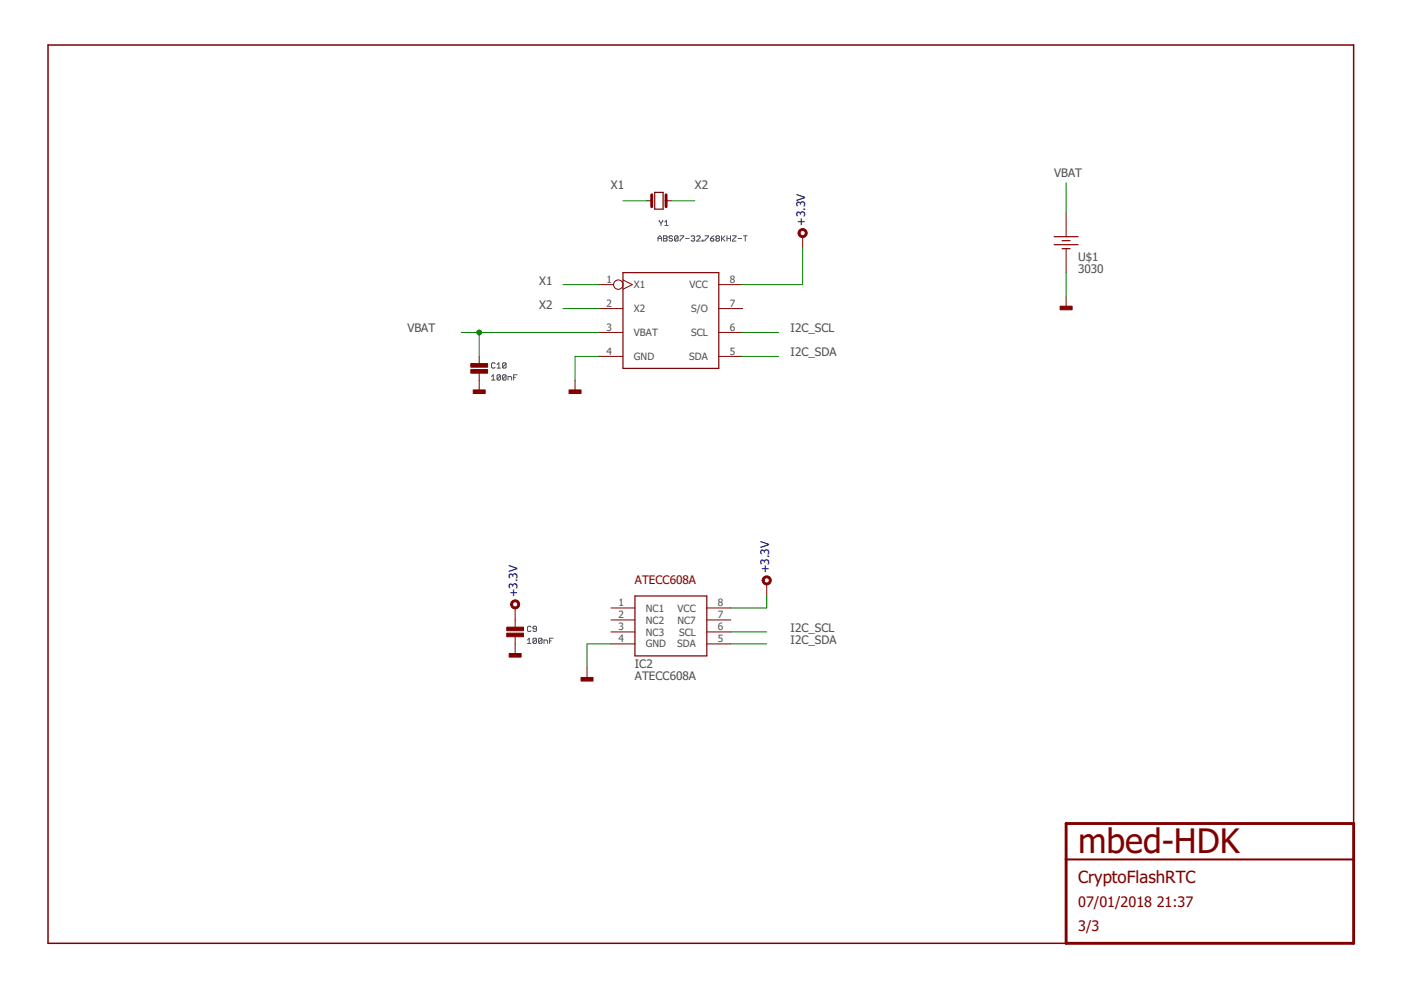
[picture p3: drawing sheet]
<svg xmlns="http://www.w3.org/2000/svg" width="297mm" height="210mm" viewBox="0 0 297 210" stroke-linecap="round" stroke-linejoin="round" font-family="sans-serif">
<g fill="none" stroke="#505050" stroke-width=".21">
<path d="M139.5 51.1v-.7l.4-.4 .4 .4v.7M139.5 50.6h.8M139.8 46.7l.3 .6M140.1 47.3v.5M140.5 46.7l-.4 .6M140.7 50.6h.5M140.7 50h.5l.2 .2-.2 .4 .2 .3-.2 .2h-.5zM140.9 47.1l.4-.4v1.1M140.9 47.8h.8M142.6 50.2l-.2-.2h-.4l-.1 .2 .1 .4h.4l.2 .2-.2 .3h-.4l-.1-.2M143.8 50.2l-.2-.2h-.4l-.2 .2v.7M143.8 50.2v.7l-.2 .2h-.4l-.2-.2"/>
<path d="M143.8 50.2l-.8 .7M144.2 50h.7v.2l-.7 .7v.2M145.4 50.6h.7M146.5 50.2l.2-.2h.4l.2 .2-.2 .4M146.9 50.6h.2M147.1 50.6l.2 .2-.2 .3h-.4l-.2-.2M147.7 50.2l.2-.2h.4l.1 .2v.2l-.7 .7h.7M148.9 50.9h.2v.2h-.2zM149.5 50h.7l-.7 1.1M150.6 50.6h.6l.2 .3-.2 .2h-.4l-.2-.2zM151.4 50l-.8 .6M152 50.6h.4"/>
<path d="M152 50.6l-.2-.2 .2-.4h.4l.1 .2-.1 .4M152 50.6l-.2 .2 .2 .3h.4l.1-.2-.1-.3M153 50v1.1M153.2 50.6l.5 .5M153.7 50l-.7 .8M154.1 50.6h.8M154.1 50v1.1M154.9 50v1.1M155.3 50h.7v.2l-.7 .7v.2h.7M156.5 50.6h.7M157.6 50h.8M158 50v1.1"/>
<path d="M104.2 79.8l.4-.3v1.1M105 77.1l-.2-.2h-.4l-.2 .2v.8l.2 .1h.4l.2-.1M105.4 78h.7M105.4 77.3l.4-.4v1.1M106.1 79.7v.7l-.2 .2h-.3l-.2-.2M106.1 79.7l-.2-.2h-.3l-.2 .2v.7M106.1 79.7l-.7 .7M107.3 79.7v.7l-.2 .2h-.4l-.1-.2M107.3 79.7l-.2-.2h-.4l-.1 .2v.7M107.3 77.1l-.2-.2h-.4l-.1 .2v.8M107.3 77.1v.8l-.2 .1h-.4l-.1-.1M107.3 79.7l-.7 .7"/>
<path d="M107.3 77.1l-.7 .8M109.6 79.5h-.7v1.1M104.2 80.6h.8M107.7 80.6v-.8h.6l.2 .2v.6M108.9 80h.4M111.8 135.7l.4-.4v1.1M111.8 136.4h.8M112.6 133l-.2-.2h-.4l-.2 .2v.7l.2 .2h.4l.2-.2M113.7 135.5v.7l-.1 .2h-.4l-.2-.2M113.7 133.3h-.5l-.2-.1 .2-.4h.4l.1 .2v.7l-.1 .2h-.4l-.2-.2M113.7 135.5l-.1-.2h-.4l-.2 .2v.7M113.7 135.5l-.7 .7"/>
<path d="M114.9 135.5v.7l-.2 .2h-.3l-.2-.2M114.9 135.5l-.2-.2h-.3l-.2 .2v.7M114.9 135.5l-.7 .7M115.3 136.4v-.7h.6l.2 .2v.5M116.5 135.9h.4M117.3 135.3h-.8v1.1"/>
</g>
<path d="M287 174.6v-165.1h-276.8v190.5h215.8" fill="none" stroke="#800000" stroke-width=".32"/>
<path d="M138.2 41.3v2.5M141.2 41.3v2.5M226 174.6h61v25.4h-61z" fill="none" stroke="#800000" stroke-width=".61"/>
<path d="M226 182.2h61" fill="none" stroke="#800000" stroke-width=".42"/>
<path d="M132.1 57.8h20.3v20.3h-20.3zM138.8 40.8h1.8v3.5h-1.8zM223.5 50.2h5.1M223.5 51.9h5.1M225.2 51h1.7M225.2 52.7h1.7M134.6 126.4h15.3v12.7h-15.3z" fill="none" stroke="#800000" stroke-width=".25"/>
<g fill="none" stroke="#800000" stroke-width=".21">
<path d="M132.1 59.4l2 .9-2 1M137.2 42.6h1M141.2 42.6h1M170.2 50.2v2.5M226 45.1v5.1M226 52.7v5.1M101.6 75.6v1.5M101.6 79.1v4.1M127 60.3h3.1M127 65.4h5.1M127 70.5h5.1M127 75.6h5.1"/>
<path d="M152.4 60.3h5.1M152.4 65.4h5.1M152.4 70.5h5.1M152.4 75.6h5.1M226 62.9v2.5M121.9 80.6v2.6M109.2 128.9v4.1M109.2 135v4.1M129.5 128.9h5.1M129.5 136.5h5.1M129.5 134h5.1M129.5 131.4h5.1"/>
<path d="M149.9 128.9h5M149.9 136.5h5M149.9 134h5M149.9 131.4h5M162.6 123.8v2.6M124.5 141.6v2.5"/>
<circle cx="131.1" cy="60.3" r=".99"/>
</g>
<g fill="#800000" stroke="#800000" stroke-width=".21">
<path d="M123.2 143.6h2.5v.8h-2.5z"/>
<path d="M107.4 133h3.6v.7h-3.6z"/>
<path d="M107.4 134.2h3.6v.8h-3.6z"/>
<path d="M107.9 138.6h2.6v.7h-2.6z"/>
<path d="M224.8 64.9h2.5v.8h-2.5z"/>
<path d="M120.6 82.7h2.6v.7h-2.6z"/>
<path d="M99.8 77.1h3.6v.8h-3.6z"/>
<path d="M99.8 78.4h3.6v.7h-3.6z"/>
<path d="M100.3 82.7h2.6v.7h-2.6z"/>
</g>
<g fill="#800000" stroke="#800000" stroke-width=".21">
<path d="M169.4 48.8a.97 .97 0 0 1 1.6 .1 .97 .97 0 0 1-.5 1.5 .97 .97 0 0 1-1.3-1h.4a.56 .56 0 0 1 .8-.6 .56 .56 0 0 1 .2 1 .56 .56 0 0 1-.9-.2l-.1-.2h-.4z" fill-rule="evenodd"/>
<path d="M161.8 122.5a.97 .97 0 0 1 1.6 0 .97 .97 0 0 1-.6 1.5 .97 .97 0 0 1-1.2-.9h.4a.56 .56 0 0 1 .7-.6 .56 .56 0 0 1 .3 .9 .56 .56 0 0 1-1-.2v-.1h-.4z" fill-rule="evenodd"/>
<path d="M108.5 127.6a.96 .96 0 0 1 1.5 0 .96 .96 0 0 1-.5 1.4 .96 .96 0 0 1-1.2-.9h.4a.56 .56 0 0 1 .8-.4 .56 .56 0 0 1 .1 .9 .56 .56 0 0 1-.9-.3v-.2h-.4z" fill-rule="evenodd"/>
</g>
<g fill="none" stroke="#008000" stroke-width=".21">
<path d="M226 38.8v6.3M132.1 42.6h5.1M142.2 42.6h5.1M170.2 52.7v7.6h-12.7M226 57.8v5.1M97.8 70.5h29.2M101.6 70.5v5.1M119.4 60.3h7.6M119.4 65.4h7.6M127 75.6h-5.1v5M157.5 70.5h7.6M157.5 75.6h7.6"/>
<path d="M129.5 136.5h-5v5.1M154.9 136.5h7.7M154.9 134h7.7M162.6 126.4v2.5h-7.7"/>
</g>
<circle cx="101.6" cy="70.5" r=".51" fill="#008000" stroke="#008000" stroke-width=".21"/>
<text font-size="7.2" fill="#800000" x="228.6" y="181">mbed-HDK</text>
<text font-size="3.6" fill="#800000" x="228.6" y="187.3">CryptoFlashRTC</text>
<g font-size="3.1" fill="#800000">
<text x="228.6" y="192.4">07/01/2018</text>
<text x="228.6" y="197.5">3/3</text>
<text x="245.2" y="192.4">21:37</text>
</g>
<g font-size="2.5" fill="#505050">
<text x="129.5" y="40">X1</text>
<text x="147.3" y="40">X2</text>
<text x="223.5" y="37.5">VBAT</text>
<text x="228.6" y="57.8">3030</text>
<text x="228.6" y="55.3">U$1</text>
<text x="114.3" y="60.3">X1</text>
<text x="114.3" y="65.4">X2</text>
<text x="86.4" y="70.5">VBAT</text>
<text x="167.6" y="70.5">I2C_SCL</text>
<text x="167.6" y="75.6">I2C_SDA</text>
<text x="167.6" y="134">I2C_SCL</text>
<text x="167.6" y="136.5">I2C_SDA</text>
<text x="134.6" y="141.6">IC2</text>
<text x="134.6" y="144.1">ATECC608A</text>
</g>
<g font-size="2.5" fill="#000080">
<text x="170.7" y="47.9" transform="rotate(-90 170.7 47.9)">+3.3V</text>
<text x="163.1" y="121.5" transform="rotate(-90 163.1 121.5)">+3.3V</text>
<text x="109.7" y="126.6" transform="rotate(-90 109.7 126.6)">+3.3V</text>
</g>
<text font-size="2.5" fill="#800000" x="134.6" y="123.8">ATECC608A</text>
<g font-size="2.1" fill="#505050">
<text x="128.6" y="60">1</text>
<text x="154.7" y="60">8</text>
<text x="128.6" y="65.1">2</text>
<text x="134.4" y="61.1">X1</text>
<text x="146.2" y="61.1">VCC</text>
<text x="154.7" y="65.1">7</text>
<text x="128.6" y="70.1">3</text>
<text x="134.4" y="66.2">X2</text>
<text x="134.4" y="71.3">VBAT</text>
<text x="146.5" y="71.3">SCL</text>
<text x="146.5" y="66.2">S/O</text>
<text x="154.7" y="70.1">6</text>
<text x="128.6" y="75.2">4</text>
<text x="134.4" y="76.3">GND</text>
<text x="146.1" y="76.3">SDA</text>
<text x="154.7" y="75.2">5</text>
<text x="131.1" y="128.5">1</text>
<text x="131.1" y="131.1">2</text>
<text x="137" y="129.7">NC1</text>
<text x="143.7" y="129.7">VCC</text>
<text x="152.2" y="128.5">8</text>
<text x="152.2" y="131.1">7</text>
<text x="131.1" y="136.2">4</text>
<text x="131.1" y="133.6">3</text>
<text x="137" y="137.3">GND</text>
<text x="137" y="132.2">NC2</text>
<text x="137" y="134.7">NC3</text>
<text x="143.6" y="137.3">SDA</text>
<text x="143.6" y="132.2">NC7</text>
<text x="144" y="134.7">SCL</text>
<text x="152.2" y="133.6">6</text>
<text x="152.2" y="136.2">5</text>
</g>
</svg>
